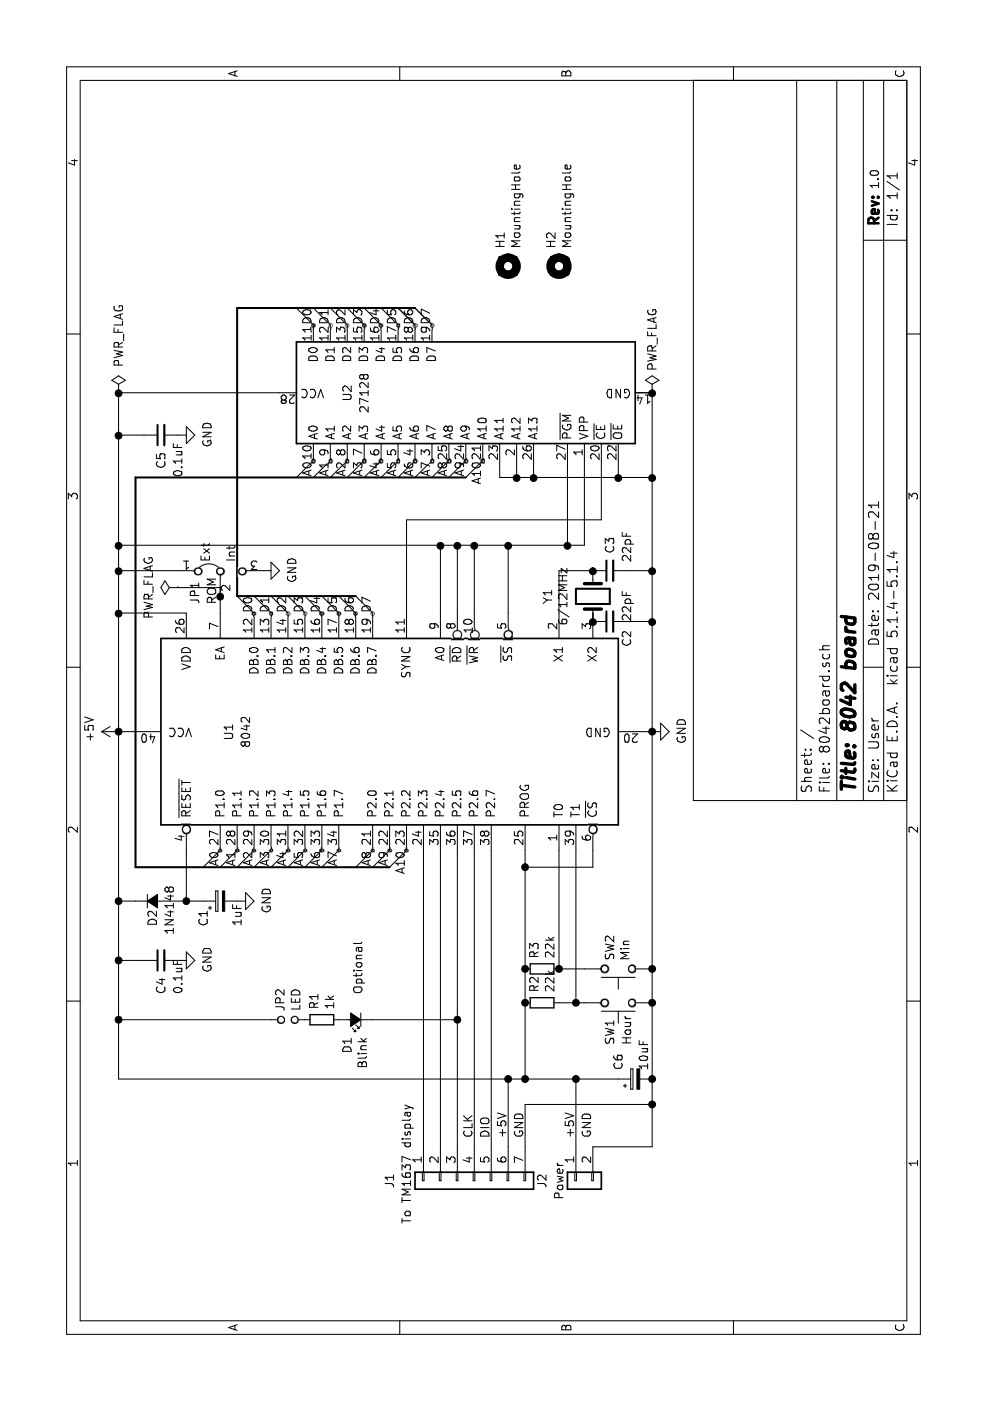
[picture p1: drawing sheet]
EESchema Schematic File Version 4
LIBS:8042board-cache
EELAYER 30 0
EELAYER END
$Descr User 8268 5827
encoding utf-8
Sheet 1 1
Title "8042 board"
Date "2019-08-21"
Rev ""
Comp ""
Comment1 ""
Comment2 ""
Comment3 ""
Comment4 ""
$EndDescr
$Comp
L Ken:8042 U1
U 1 1
P 3950 2300
F 0 "U1" H 3950 3250 50  0000 C CNN
F 1 "8042" H 3950 3150 50  0000 C CNN
F 2 "Package_DIP:DIP-40_W15.24mm_Socket" H 3950 2500 50  0001 C CNN
F 3 "" H 3950 2500 50  0001 C CNN
	1    3950 2300
	1    0    0    -1  
$EndComp
$Comp
L Device:Crystal Y1
U 1 1
P 4750 3500
F 0 "Y1" H 4750 3768 50  0000 C CNN
F 1 "6/12MHz" H 4750 3677 50  0000 C CNN
F 2 "Crystal:Crystal_HC18-U_Vertical" H 4750 3500 50  0001 C CNN
F 3 "~" H 4750 3500 50  0001 C CNN
	1    4750 3500
	1    0    0    -1  
$EndComp
$Comp
L Device:C_Small C2
U 1 1
P 4600 3600
F 0 "C2" H 4450 3500 50  0000 L CNN
F 1 "22pF" H 4600 3500 50  0000 L CNN
F 2 "Capacitor_THT:C_Disc_D3.0mm_W1.6mm_P2.50mm" H 4600 3600 50  0001 C CNN
F 3 "~" H 4600 3600 50  0001 C CNN
	1    4600 3600
	1    0    0    -1  
$EndComp
$Comp
L Device:C_Small C3
U 1 1
P 4900 3600
F 0 "C3" H 5000 3600 50  0000 L CNN
F 1 "22pF" H 4950 3500 50  0000 L CNN
F 2 "Capacitor_THT:C_Disc_D3.0mm_W1.6mm_P2.50mm" H 4900 3600 50  0001 C CNN
F 3 "~" H 4900 3600 50  0001 C CNN
	1    4900 3600
	1    0    0    -1  
$EndComp
Wire Wire Line
	4650 3300 4900 3300
Connection ~ 5450 3050
$Comp
L power:+5V #PWR0104
U 1 1
P 3950 700
F 0 "#PWR0104" H 3950 550 50  0001 C CNN
F 1 "+5V" H 3965 873 50  0000 C CNN
F 2 "" H 3950 700 50  0001 C CNN
F 3 "" H 3950 700 50  0001 C CNN
	1    3950 700 
	1    0    0    -1  
$EndComp
$Comp
L Device:CP_Small C1
U 1 1
P 2950 1300
F 0 "C1" H 2800 1400 50  0000 L CNN
F 1 "1uF" H 2800 1200 50  0000 L CNN
F 2 "Capacitor_THT:CP_Radial_D5.0mm_P2.50mm" H 2950 1300 50  0001 C CNN
F 3 "~" H 2950 1300 50  0001 C CNN
	1    2950 1300
	1    0    0    -1  
$EndComp
$Comp
L power:GND #PWR0105
U 1 1
P 2950 1400
F 0 "#PWR0105" H 2950 1150 50  0001 C CNN
F 1 "GND" H 2955 1227 50  0000 C CNN
F 2 "" H 2950 1400 50  0001 C CNN
F 3 "" H 2950 1400 50  0001 C CNN
	1    2950 1400
	1    0    0    -1  
$EndComp
Wire Wire Line
	2950 1200 2950 1100
Wire Wire Line
	4900 3300 4900 3500
Connection ~ 4900 3500
Wire Wire Line
	4650 2700 5050 2700
Connection ~ 5050 2700
Wire Wire Line
	1900 700  1900 3000
Wire Wire Line
	5050 2700 5050 2800
Wire Wire Line
	4650 2600 5050 2600
Connection ~ 5050 2600
Wire Wire Line
	5050 2600 5050 2700
Wire Wire Line
	4650 2800 5050 2800
Connection ~ 5050 2800
Wire Wire Line
	5050 2800 5050 3000
$Comp
L power:PWR_FLAG #FLG0101
U 1 1
P 5950 3850
F 0 "#FLG0101" H 5950 3925 50  0001 C CNN
F 1 "PWR_FLAG" V 5950 3978 50  0000 L CNN
F 2 "" H 5950 3850 50  0001 C CNN
F 3 "~" H 5950 3850 50  0001 C CNN
	1    5950 3850
	0    1    1    0   
$EndComp
$Comp
L power:PWR_FLAG #FLG0102
U 1 1
P 5950 700
F 0 "#FLG0102" H 5950 775 50  0001 C CNN
F 1 "PWR_FLAG" V 5950 850 50  0000 L CNN
F 2 "" H 5950 700 50  0001 C CNN
F 3 "~" H 5950 700 50  0001 C CNN
	1    5950 700 
	0    1    1    0   
$EndComp
$Comp
L Switch:SW_Push SW1
U 1 1
P 2350 3650
F 0 "SW1" V 2300 3900 50  0000 R CNN
F 1 "Hour" V 2400 3900 50  0000 R CNN
F 2 "Button_Switch_THT:SW_PUSH_6mm_H4.3mm" H 2350 3850 50  0001 C CNN
F 3 "" H 2350 3850 50  0001 C CNN
	1    2350 3650
	0    -1   1    0   
$EndComp
$Comp
L Switch:SW_Push SW2
U 1 1
P 2550 3650
F 0 "SW2" V 2596 3602 50  0000 R CNN
F 1 "Min" V 2505 3602 50  0000 R CNN
F 2 "Button_Switch_THT:SW_PUSH_6mm_H4.3mm" H 2550 3850 50  0001 C CNN
F 3 "" H 2550 3850 50  0001 C CNN
	1    2550 3650
	0    -1   -1   0   
$EndComp
Entry Wire Line
	4650 2200 4750 2100
Entry Wire Line
	4650 2100 4750 2000
Entry Wire Line
	4650 2000 4750 1900
Entry Wire Line
	4650 1900 4750 1800
Entry Wire Line
	4650 1800 4750 1700
Entry Wire Line
	4650 1700 4750 1600
Entry Wire Line
	4650 1600 4750 1500
Entry Wire Line
	4650 1500 4750 1400
Entry Wire Line
	6350 2550 6450 2450
Entry Wire Line
	6350 2450 6450 2350
Entry Wire Line
	6350 2550 6450 2450
Entry Wire Line
	6350 2350 6450 2250
Entry Wire Line
	6350 2450 6450 2350
Entry Wire Line
	6350 1850 6450 1750
Entry Wire Line
	6350 1950 6450 1850
Entry Wire Line
	6350 2050 6450 1950
Entry Wire Line
	6350 2150 6450 2050
Entry Wire Line
	6350 2250 6450 2150
Text Label 4650 1500 0    50   ~ 0
D0
Text Label 4650 1600 0    50   ~ 0
D1
Text Label 4650 1700 0    50   ~ 0
D2
Text Label 4650 1800 0    50   ~ 0
D3
Text Label 4650 1900 0    50   ~ 0
D4
Text Label 4650 2000 0    50   ~ 0
D5
Text Label 4650 2100 0    50   ~ 0
D6
Text Label 4650 2200 0    50   ~ 0
D7
Text Label 6350 1850 0    50   ~ 0
D0
Text Label 6350 1950 0    50   ~ 0
D1
Text Label 6350 2050 0    50   ~ 0
D2
Text Label 6350 2150 0    50   ~ 0
D3
Text Label 6350 2250 0    50   ~ 0
D4
Text Label 6350 2350 0    50   ~ 0
D5
Text Label 6350 2450 0    50   ~ 0
D6
Text Label 6350 2550 0    50   ~ 0
D7
Entry Wire Line
	5450 2550 5550 2650
Entry Wire Line
	5450 2650 5550 2750
Entry Wire Line
	5450 2450 5550 2550
Entry Wire Line
	5450 2350 5550 2450
Entry Wire Line
	5450 2250 5550 2350
Entry Wire Line
	5450 2150 5550 2250
Entry Wire Line
	5450 2050 5550 2150
Entry Wire Line
	5450 1950 5550 2050
Entry Wire Line
	5450 1850 5550 1950
Entry Wire Line
	5450 1750 5550 1850
Entry Wire Line
	3150 1900 3250 2000
Entry Wire Line
	3150 1800 3250 1900
Entry Wire Line
	3150 1700 3250 1800
Entry Wire Line
	3150 1600 3250 1700
Entry Wire Line
	3150 1500 3250 1600
Entry Wire Line
	3150 1400 3250 1500
Entry Wire Line
	3150 1300 3250 1400
Entry Wire Line
	3150 1200 3250 1300
Text Label 5550 1850 2    50   ~ 0
A0
Text Label 5550 1950 2    50   ~ 0
A1
Text Label 5550 2050 2    50   ~ 0
A2
Text Label 5550 2150 2    50   ~ 0
A3
Text Label 5550 2250 2    50   ~ 0
A4
Text Label 5550 2350 2    50   ~ 0
A5
Text Label 5550 2450 2    50   ~ 0
A6
Text Label 5550 2550 2    50   ~ 0
A7
Text Label 5550 2650 2    50   ~ 0
A8
Text Label 5550 2750 2    50   ~ 0
A9
Entry Wire Line
	3150 2100 3250 2200
Entry Wire Line
	3150 2200 3250 2300
Text Label 3250 1300 2    50   ~ 0
A0
Text Label 3250 1400 2    50   ~ 0
A1
Text Label 3250 1500 2    50   ~ 0
A2
Text Label 3250 1600 2    50   ~ 0
A3
Text Label 3250 1700 2    50   ~ 0
A4
Text Label 3250 1800 2    50   ~ 0
A5
Text Label 3250 1900 2    50   ~ 0
A6
Text Label 3250 2000 2    50   ~ 0
A7
Text Label 3250 2200 2    50   ~ 0
A8
Text Label 3250 2300 2    50   ~ 0
A9
$Comp
L Connector_Generic:Conn_01x07 J1
U 1 1
P 1300 2800
F 0 "J1" H 1300 3300 50  0000 C CNN
F 1 "To TM1637 display" H 1200 3200 50  0000 C CNN
F 2 "Connector_PinHeader_2.54mm:PinHeader_1x07_P2.54mm_Vertical" H 1300 2800 50  0001 C CNN
F 3 "~" H 1300 2800 50  0001 C CNN
	1    1300 2800
	-1   0    0    -1  
$EndComp
Wire Wire Line
	4650 3000 5050 3000
Connection ~ 5050 3000
$Comp
L Device:LED_Small_ALT D1
U 1 1
P 2250 2100
F 0 "D1" V 2296 2198 50  0000 L CNN
F 1 "Blink" V 2205 2198 50  0000 L CNN
F 2 "LED_THT:LED_D5.0mm" V 2250 2100 50  0001 C CNN
F 3 "~" V 2250 2100 50  0001 C CNN
	1    2250 2100
	0    -1   -1   0   
$EndComp
$Comp
L Device:R_Small R1
U 1 1
P 2250 1900
F 0 "R1" H 2309 1946 50  0000 L CNN
F 1 "1k" H 2309 1855 50  0000 L CNN
F 2 "Resistor_THT:R_Axial_DIN0207_L6.3mm_D2.5mm_P10.16mm_Horizontal" H 2250 1900 50  0001 C CNN
F 3 "~" H 2250 1900 50  0001 C CNN
	1    2250 1900
	1    0    0    -1  
$EndComp
Connection ~ 4600 3500
Wire Wire Line
	4650 3500 4600 3500
Wire Wire Line
	3950 800  3950 700 
Wire Wire Line
	3950 700  4650 700 
Connection ~ 5050 700 
$Comp
L Device:C_Small C4
U 1 1
P 2600 950
F 0 "C4" H 2400 950 50  0000 L CNN
F 1 "0.1uF" H 2400 850 50  0000 L CNN
F 2 "Capacitor_THT:C_Rect_L7.0mm_W2.5mm_P5.00mm" H 2600 950 50  0001 C CNN
F 3 "~" H 2600 950 50  0001 C CNN
	1    2600 950 
	1    0    0    -1  
$EndComp
$Comp
L Device:C_Small C5
U 1 1
P 5700 950
F 0 "C5" H 5500 950 50  0000 L CNN
F 1 "0.1uF" H 5450 850 50  0000 L CNN
F 2 "Capacitor_THT:C_Rect_L7.0mm_W2.5mm_P5.00mm" H 5700 950 50  0001 C CNN
F 3 "~" H 5700 950 50  0001 C CNN
	1    5700 950 
	1    0    0    -1  
$EndComp
$Comp
L power:GND #PWR0110
U 1 1
P 2600 1050
F 0 "#PWR0110" H 2600 800 50  0001 C CNN
F 1 "GND" H 2605 877 50  0000 C CNN
F 2 "" H 2600 1050 50  0001 C CNN
F 3 "" H 2600 1050 50  0001 C CNN
	1    2600 1050
	1    0    0    -1  
$EndComp
$Comp
L power:GND #PWR0111
U 1 1
P 5700 1050
F 0 "#PWR0111" H 5700 800 50  0001 C CNN
F 1 "GND" H 5705 877 50  0000 C CNN
F 2 "" H 5700 1050 50  0001 C CNN
F 3 "" H 5700 1050 50  0001 C CNN
	1    5700 1050
	1    0    0    -1  
$EndComp
Wire Wire Line
	5450 2950 5450 3050
Connection ~ 3950 700 
Wire Bus Line
	4750 1400 6450 1400
Text Notes 1550 2900 0    50   ~ 0
DIO
Text Notes 1550 2800 0    50   ~ 0
CLK
Wire Wire Line
	2950 1100 3250 1100
Wire Wire Line
	3250 3100 3150 3100
Wire Wire Line
	2550 3450 2550 3300
Wire Wire Line
	2550 3300 3250 3300
Wire Wire Line
	2350 3450 2350 3400
Wire Wire Line
	4650 2400 5200 2400
Wire Wire Line
	5550 2950 5450 2950
Wire Wire Line
	5550 3050 5450 3050
Wire Wire Line
	5550 3450 5050 3450
Entry Wire Line
	3150 2300 3250 2400
Entry Wire Line
	5450 2750 5550 2850
Wire Bus Line
	3150 800  5450 800 
Text Label 5550 2850 2    50   ~ 0
A10
Text Label 3250 2400 2    50   ~ 0
A10
$Comp
L Device:D_Small_ALT D2
U 1 1
P 2950 900
F 0 "D2" V 2950 750 50  0000 L CNN
F 1 "1N4148" V 3050 700 50  0000 L CNN
F 2 "Diode_THT:D_A-405_P7.62mm_Horizontal" V 2950 900 50  0001 C CNN
F 3 "~" V 2950 900 50  0001 C CNN
	1    2950 900 
	0    1    1    0   
$EndComp
Connection ~ 2950 700 
Wire Wire Line
	2950 700  3950 700 
Wire Wire Line
	2950 800  2950 700 
Wire Wire Line
	2950 1000 2950 1100
Connection ~ 2950 1100
Text Notes 7150 5200 0    50   ~ 0
1.0
Wire Wire Line
	2350 3850 2550 3850
Wire Wire Line
	5950 3850 5950 3750
Connection ~ 2550 3850
Connection ~ 5450 3850
Wire Wire Line
	5450 3850 5950 3850
Wire Wire Line
	4900 3700 4900 3850
Connection ~ 4900 3850
Wire Wire Line
	4900 3850 5450 3850
Wire Wire Line
	4600 3700 4600 3850
Connection ~ 4600 3850
Wire Wire Line
	4600 3850 4900 3850
Connection ~ 5950 3850
Wire Wire Line
	2550 3850 3950 3850
Wire Wire Line
	3950 3800 3950 3850
Connection ~ 3950 3850
Wire Wire Line
	3950 3850 4600 3850
$Comp
L power:GND #PWR0101
U 1 1
P 3950 3850
F 0 "#PWR0101" H 3950 3600 50  0001 C CNN
F 1 "GND" H 3955 3677 50  0000 C CNN
F 2 "" H 3950 3850 50  0001 C CNN
F 3 "" H 3950 3850 50  0001 C CNN
	1    3950 3850
	1    0    0    -1  
$EndComp
$Comp
L Jumper:Jumper_3_Bridged12 JP1
U 1 1
P 4900 1300
F 0 "JP1" V 4750 1100 50  0000 L CNN
F 1 "ROM" V 4850 1100 50  0000 L CNN
F 2 "Connector_PinHeader_2.54mm:PinHeader_1x03_P2.54mm_Vertical" H 4900 1300 50  0001 C CNN
F 3 "~" H 4900 1300 50  0001 C CNN
	1    4900 1300
	0    1    1    0   
$EndComp
Text Notes 4950 1250 0    50   ~ 0
Ext
Text Notes 4950 1400 0    50   ~ 0
Int
Wire Wire Line
	4900 1050 4900 700 
Connection ~ 4900 700 
Wire Wire Line
	4900 700  5050 700 
$Comp
L power:GND #PWR0102
U 1 1
P 4900 1550
F 0 "#PWR0102" H 4900 1300 50  0001 C CNN
F 1 "GND" H 4905 1377 50  0000 C CNN
F 2 "" H 4900 1550 50  0001 C CNN
F 3 "" H 4900 1550 50  0001 C CNN
	1    4900 1550
	1    0    0    -1  
$EndComp
Wire Wire Line
	5950 700  5950 1650
Wire Wire Line
	2600 850  2600 700 
Wire Wire Line
	5700 850  5700 700 
Wire Wire Line
	5950 700  5700 700 
Connection ~ 5700 700 
Wire Wire Line
	5050 700  5050 2600
Wire Wire Line
	4650 1100 4650 700 
Connection ~ 4650 700 
Wire Wire Line
	4650 700  4900 700 
Text Notes 2400 2150 0    50   ~ 0
Optional
Wire Wire Line
	4650 1300 4750 1300
$Comp
L power:PWR_FLAG #FLG0103
U 1 1
P 4800 1050
F 0 "#FLG0103" H 4800 1125 50  0001 C CNN
F 1 "PWR_FLAG" H 4800 1224 50  0000 C CNN
F 2 "" H 4800 1050 50  0001 C CNN
F 3 "~" H 4800 1050 50  0001 C CNN
	1    4800 1050
	1    0    0    -1  
$EndComp
Wire Wire Line
	4800 1050 4800 1300
Wire Wire Line
	4800 1300 4750 1300
Connection ~ 4750 1300
$Comp
L Device:R_Small R2
U 1 1
P 2350 3200
F 0 "R2" H 2409 3246 50  0000 L CNN
F 1 "22k" H 2409 3155 50  0000 L CNN
F 2 "Resistor_THT:R_Axial_DIN0207_L6.3mm_D2.5mm_P10.16mm_Horizontal" H 2350 3200 50  0001 C CNN
F 3 "~" H 2350 3200 50  0001 C CNN
	1    2350 3200
	1    0    0    -1  
$EndComp
$Comp
L Device:R_Small R3
U 1 1
P 2550 3200
F 0 "R3" H 2609 3246 50  0000 L CNN
F 1 "22k" H 2609 3155 50  0000 L CNN
F 2 "Resistor_THT:R_Axial_DIN0207_L6.3mm_D2.5mm_P10.16mm_Horizontal" H 2550 3200 50  0001 C CNN
F 3 "~" H 2550 3200 50  0001 C CNN
	1    2550 3200
	1    0    0    -1  
$EndComp
Connection ~ 2550 3300
Wire Wire Line
	2350 3400 3250 3400
Connection ~ 2550 3100
Connection ~ 2350 3400
Connection ~ 5950 700 
Connection ~ 2600 700 
Wire Wire Line
	5050 700  5700 700 
Wire Wire Line
	2600 700  2950 700 
Wire Wire Line
	1500 3850 1750 3850
Connection ~ 2350 3850
Wire Wire Line
	1500 2800 3250 2800
Wire Wire Line
	1500 2900 3250 2900
Wire Wire Line
	1500 3000 1900 3000
Connection ~ 1900 3000
Wire Wire Line
	1900 3000 1900 3100
$Comp
L Connector_Generic:Conn_01x02 J2
U 1 1
P 1300 3400
F 0 "J2" H 1300 3600 50  0000 C CNN
F 1 "Power" H 1300 3500 50  0000 C CNN
F 2 "Connector_PinHeader_2.54mm:PinHeader_1x02_P2.54mm_Vertical" H 1300 3400 50  0001 C CNN
F 3 "~" H 1300 3400 50  0001 C CNN
	1    1300 3400
	-1   0    0    -1  
$EndComp
Wire Wire Line
	1500 3500 1500 3850
Wire Wire Line
	1500 3100 1750 3100
Wire Wire Line
	1750 3100 1750 3850
Connection ~ 1750 3850
Wire Wire Line
	1750 3850 1900 3850
Wire Wire Line
	1500 3400 1900 3400
Wire Wire Line
	1900 3400 1900 3100
Connection ~ 1900 3100
Wire Wire Line
	1900 3100 2350 3100
Connection ~ 2350 3100
Wire Wire Line
	2350 3100 2550 3100
Wire Wire Line
	2350 3300 2350 3400
$Comp
L Device:CP_Small C6
U 1 1
P 1900 3750
F 0 "C6" H 1950 3850 50  0000 L CNN
F 1 "10uF" H 1950 3700 50  0000 L CNN
F 2 "Capacitor_THT:CP_Radial_D5.0mm_P2.50mm" H 1938 3600 50  0001 C CNN
F 3 "~" H 1900 3750 50  0001 C CNN
	1    1900 3750
	1    0    0    -1  
$EndComp
Wire Wire Line
	1900 3650 1900 3400
Connection ~ 1900 3400
Text Notes 1550 3000 0    50   ~ 0
+5V
Text Notes 1550 3100 0    50   ~ 0
GND
Text Notes 1550 3400 0    50   ~ 0
+5V
Text Notes 1550 3500 0    50   ~ 0
GND
Wire Wire Line
	1500 2500 3250 2500
Wire Wire Line
	1500 2600 3250 2600
Wire Wire Line
	1500 2700 2250 2700
Wire Wire Line
	2250 2200 2250 2700
Connection ~ 2250 2700
Wire Wire Line
	2250 2700 3250 2700
Connection ~ 1900 3850
Wire Wire Line
	1900 3850 2350 3850
Wire Wire Line
	3250 3500 3150 3500
Wire Wire Line
	3150 3500 3150 3100
Connection ~ 3150 3100
Wire Wire Line
	3150 3100 2550 3100
$Comp
L Mechanical:MountingHole H1
U 1 1
P 6700 3000
F 0 "H1" H 6800 3046 50  0000 L CNN
F 1 "MountingHole" H 6800 2955 50  0000 L CNN
F 2 "MountingHole:MountingHole_3.5mm" H 6700 3000 50  0001 C CNN
F 3 "~" H 6700 3000 50  0001 C CNN
	1    6700 3000
	1    0    0    -1  
$EndComp
$Comp
L Mechanical:MountingHole H2
U 1 1
P 6700 3300
F 0 "H2" H 6800 3346 50  0000 L CNN
F 1 "MountingHole" H 6800 3255 50  0000 L CNN
F 2 "MountingHole:MountingHole_3.5mm" H 6700 3300 50  0001 C CNN
F 3 "~" H 6700 3300 50  0001 C CNN
	1    6700 3300
	1    0    0    -1  
$EndComp
$Comp
L Memory_EPROM:27128 U2
U 1 1
P 5950 2750
F 0 "U2" H 5950 3450 50  0000 C CNN
F 1 "27128" H 5950 3350 50  0000 C CNN
F 2 "Package_DIP:DIP-28_W15.24mm_Socket" H 5950 2750 50  0001 C CNN
F 3 "http://eeshop.unl.edu/pdf/27128.pdf" H 5950 2750 50  0001 C CNN
	1    5950 2750
	1    0    0    -1  
$EndComp
Wire Wire Line
	5450 3050 5450 3150
Wire Wire Line
	5550 3650 5450 3650
Connection ~ 5450 3650
Wire Wire Line
	5450 3650 5450 3850
Wire Wire Line
	5550 3550 5200 3550
Wire Wire Line
	5200 2400 5200 3550
Connection ~ 5050 3350
Wire Wire Line
	5050 3000 5050 3350
Wire Wire Line
	5050 3350 5550 3350
Wire Wire Line
	5050 3350 5050 3450
Wire Wire Line
	5550 3150 5450 3150
Connection ~ 5450 3150
Wire Wire Line
	5450 3150 5450 3650
Wire Wire Line
	1900 700  2250 700 
$Comp
L Device:Jumper_NO_Small JP2
U 1 1
P 2250 1700
F 0 "JP2" V 2204 1748 50  0000 L CNN
F 1 "LED" V 2295 1748 50  0000 L CNN
F 2 "Connector_PinHeader_2.54mm:PinHeader_1x02_P2.54mm_Vertical" H 2250 1700 50  0001 C CNN
F 3 "~" H 2250 1700 50  0001 C CNN
	1    2250 1700
	0    1    1    0   
$EndComp
Wire Wire Line
	2250 1600 2250 700 
Connection ~ 2250 700 
Wire Wire Line
	2250 700  2600 700 
Wire Bus Line
	4750 1400 4750 2100
Wire Bus Line
	6450 1400 6450 2450
Wire Bus Line
	5450 800  5450 2750
Wire Bus Line
	3150 800  3150 2300
$EndSCHEMATC
